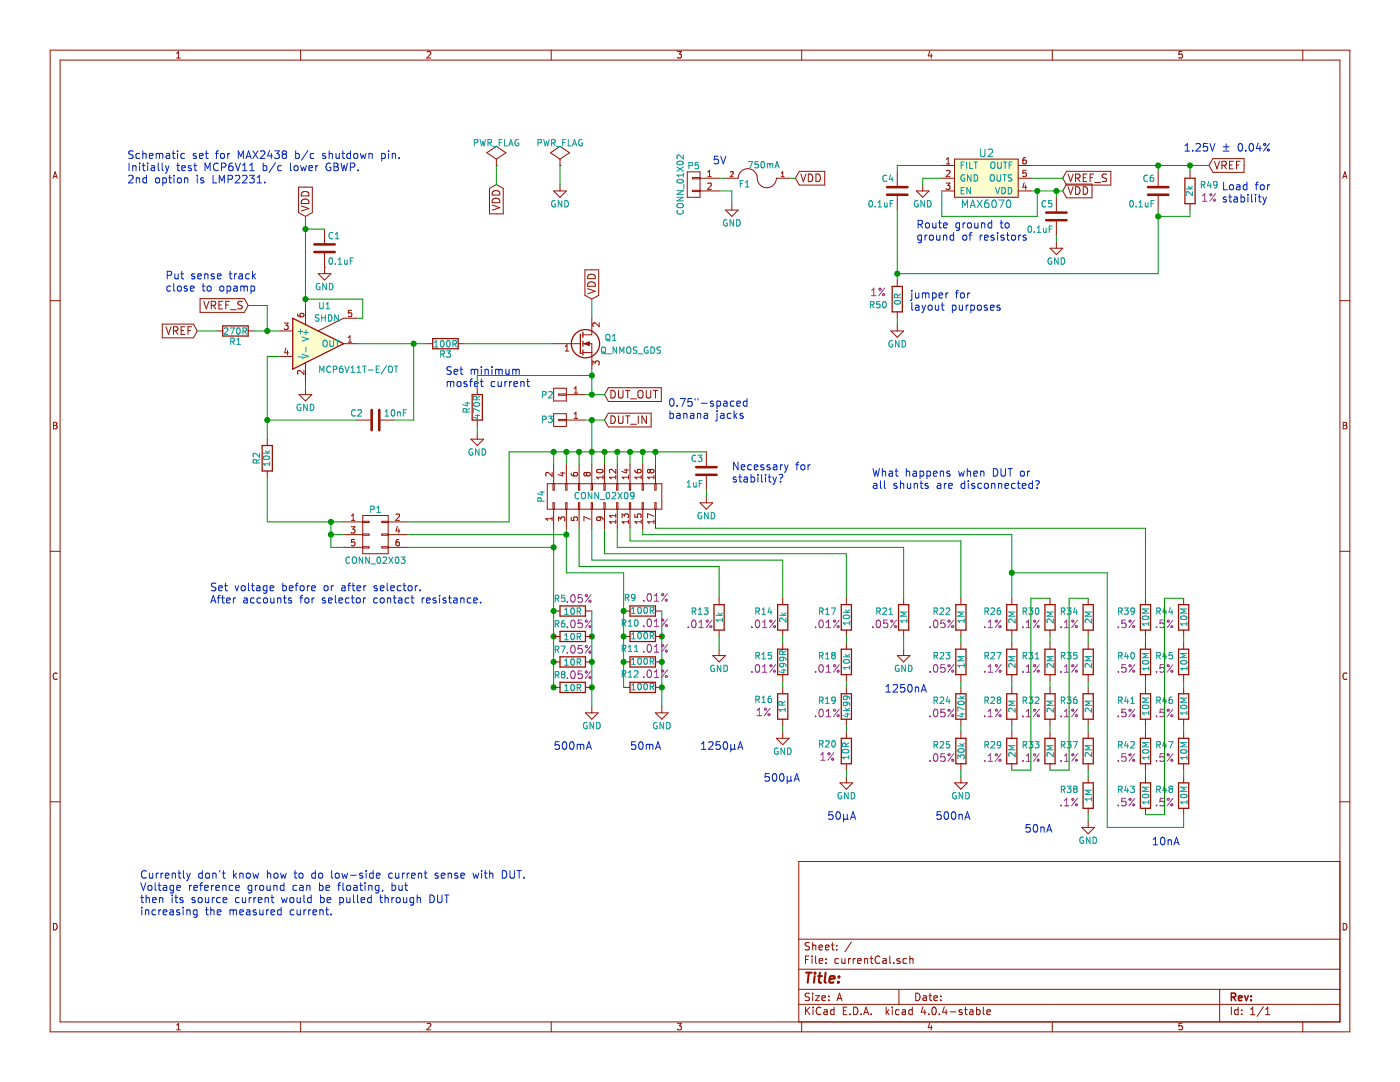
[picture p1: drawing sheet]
EESchema Schematic File Version 2
LIBS:power
LIBS:device
LIBS:transistors
LIBS:conn
LIBS:linear
LIBS:regul
LIBS:74xx
LIBS:cmos4000
LIBS:adc-dac
LIBS:memory
LIBS:xilinx
LIBS:microcontrollers
LIBS:dsp
LIBS:microchip
LIBS:analog_switches
LIBS:motorola
LIBS:texas
LIBS:intel
LIBS:audio
LIBS:interface
LIBS:digital-audio
LIBS:philips
LIBS:display
LIBS:cypress
LIBS:siliconi
LIBS:opto
LIBS:atmel
LIBS:contrib
LIBS:valves
LIBS:MKB
LIBS:currentCal-cache
EELAYER 25 0
EELAYER END
$Descr A 11000 8500
encoding utf-8
Sheet 1 1
Title ""
Date ""
Rev ""
Comp ""
Comment1 ""
Comment2 ""
Comment3 ""
Comment4 ""
$EndDescr
$Comp
L CONN_01X02 P5
U 1 1
P 5450 1450
F 0 "P5" H 5450 1600 50  0000 C CNN
F 1 "CONN_01X02" V 5550 1450 50  0000 C CNN
F 2 "MKB:TerminalBlock_Pheonix_MKDS1.5-2pol_1985849" H 5450 1450 50  0001 C CNN
F 3 "" H 5450 1450 50  0000 C CNN
	1    5450 1450
	-1   0    0    -1  
$EndComp
$Comp
L GND #PWR01
U 1 1
P 5750 1600
F 0 "#PWR01" H 5750 1350 50  0001 C CNN
F 1 "GND" H 5750 1450 50  0000 C CNN
F 2 "" H 5750 1600 50  0000 C CNN
F 3 "" H 5750 1600 50  0000 C CNN
	1    5750 1600
	1    0    0    -1  
$EndComp
$Comp
L PWR_FLAG #FLG02
U 1 1
P 3900 1300
F 0 "#FLG02" H 3900 1395 50  0001 C CNN
F 1 "PWR_FLAG" H 3900 1480 50  0000 C CNN
F 2 "" H 3900 1300 50  0000 C CNN
F 3 "" H 3900 1300 50  0000 C CNN
	1    3900 1300
	1    0    0    -1  
$EndComp
$Comp
L PWR_FLAG #FLG03
U 1 1
P 4400 1300
F 0 "#FLG03" H 4400 1395 50  0001 C CNN
F 1 "PWR_FLAG" H 4400 1480 50  0000 C CNN
F 2 "" H 4400 1300 50  0000 C CNN
F 3 "" H 4400 1300 50  0000 C CNN
	1    4400 1300
	1    0    0    -1  
$EndComp
$Comp
L GND #PWR04
U 1 1
P 4400 1450
F 0 "#PWR04" H 4400 1200 50  0001 C CNN
F 1 "GND" H 4400 1300 50  0000 C CNN
F 2 "" H 4400 1450 50  0000 C CNN
F 3 "" H 4400 1450 50  0000 C CNN
	1    4400 1450
	1    0    0    -1  
$EndComp
$Comp
L R R5
U 1 1
P 4500 4800
F 0 "R5" V 4400 4900 50  0000 C CNN
F 1 "10R" V 4500 4800 50  0000 C CNN
F 2 "MKB:R_1206" H 4350 4750 50  0001 C CNN
F 3 "" H 4500 4800 50  0000 C CNN
F 4 "RNCF1206AKT10R0" H 4500 4800 60  0001 C CNN "Product ID"
F 5 "Stackpole Electronics" H 4500 4800 60  0001 C CNN "Manufacturer"
F 6 ".05%" V 4400 4750 60  0000 C CNN "Tolerance"
	1    4500 4800
	0    -1   1    0   
$EndComp
Text GLabel 3900 1450 3    60   Input ~ 0
VDD
Text GLabel 6250 1400 2    60   Input ~ 0
VDD
Text GLabel 2400 1700 1    60   Input ~ 0
VDD
$Comp
L R R3
U 1 1
P 3500 2700
F 0 "R3" V 3580 2700 50  0000 C CNN
F 1 "100R" V 3500 2700 50  0000 C CNN
F 2 "MKB:R_0603" V 3430 2700 50  0001 C CNN
F 3 "" H 3500 2700 50  0000 C CNN
F 4 "RC0603FR-07100RL" H 3500 2700 60  0001 C CNN "Product ID"
F 5 "Yageo" H 3500 2700 60  0001 C CNN "Manufacturer"
F 6 " " H 3500 2700 60  0000 C CNN "Tolerance"
	1    3500 2700
	0    1    1    0   
$EndComp
Text GLabel 1550 2600 0    60   Input ~ 0
VREF
$Comp
L R R1
U 1 1
P 1850 2600
F 0 "R1" V 1930 2600 50  0000 C CNN
F 1 "270R" V 1850 2600 50  0000 C CNN
F 2 "MKB:R_0603" V 1780 2600 50  0001 C CNN
F 3 "" H 1850 2600 50  0000 C CNN
F 4 "RC0603FR-07270RL" H 1850 2600 60  0001 C CNN "Product ID"
F 5 "Yageo" H 1850 2600 60  0001 C CNN "Manufacturer"
F 6 " " H 1850 2600 60  0000 C CNN "Tolerance"
	1    1850 2600
	0    1    1    0   
$EndComp
$Comp
L R R2
U 1 1
P 2100 3600
F 0 "R2" V 2180 3600 50  0000 C CNN
F 1 "10k" V 2100 3600 50  0000 C CNN
F 2 "MKB:R_0603" V 2030 3600 50  0001 C CNN
F 3 "" H 2100 3600 50  0000 C CNN
F 4 "RC0603FR-0710KL" H 2100 3600 60  0001 C CNN "Product ID"
F 5 "Yageo" H 2100 3600 60  0001 C CNN "Manufacturer"
F 6 " " H 2100 3600 60  0000 C CNN "Tolerance"
	1    2100 3600
	-1   0    0    1   
$EndComp
$Comp
L C C2
U 1 1
P 2950 3300
F 0 "C2" V 3000 3400 50  0000 L CNN
F 1 "10nF" V 3000 3050 50  0000 L CNN
F 2 "MKB:C_0603" H 2988 3150 50  0001 C CNN
F 3 "" H 2950 3300 50  0000 C CNN
F 4 "GRM188R71H103JA01D" H 2950 3300 60  0001 C CNN "Product ID"
F 5 "Murata" H 2950 3300 60  0001 C CNN "Manufacturer"
F 6 " " H 2950 3300 60  0000 C CNN "Tolerance"
	1    2950 3300
	0    -1   -1   0   
$EndComp
$Comp
L GND #PWR05
U 1 1
P 2400 3050
F 0 "#PWR05" H 2400 2800 50  0001 C CNN
F 1 "GND" H 2400 2900 50  0000 C CNN
F 2 "" H 2400 3050 50  0000 C CNN
F 3 "" H 2400 3050 50  0000 C CNN
	1    2400 3050
	1    0    0    -1  
$EndComp
Text GLabel 4750 3100 2    60   Input ~ 0
DUT_OUT
Text GLabel 4750 3300 2    60   Input ~ 0
DUT_IN
Text Notes 1100 7200 0    60   ~ 0
Currently don't know how to do low-side current sense with DUT.\nVoltage reference ground can be floating, but\nthen its source current would be pulled through DUT\nincreasing the measured current.
$Comp
L C C1
U 1 1
P 2550 1950
F 0 "C1" H 2575 2050 50  0000 L CNN
F 1 "0.1uF" H 2575 1850 50  0000 L CNN
F 2 "MKB:C_0603" H 2588 1800 50  0001 C CNN
F 3 "" H 2550 1950 50  0000 C CNN
F 4 "GCM188R71H104KA57D" H 2550 1950 60  0001 C CNN "Product ID"
F 5 "Murata" H 2550 1950 60  0001 C CNN "Manufacturer"
F 6 " " H 2550 1950 60  0000 C CNN "Tolerance"
	1    2550 1950
	1    0    0    -1  
$EndComp
$Comp
L GND #PWR06
U 1 1
P 2550 2100
F 0 "#PWR06" H 2550 1850 50  0001 C CNN
F 1 "GND" H 2550 1950 50  0000 C CNN
F 2 "" H 2550 2100 50  0000 C CNN
F 3 "" H 2550 2100 50  0000 C CNN
	1    2550 2100
	1    0    0    -1  
$EndComp
Text Notes 1650 4750 0    60   ~ 0
Set voltage before or after selector.\nAfter accounts for selector contact resistance.
Text GLabel 8350 1500 2    60   Input ~ 0
VDD
$Comp
L C C5
U 1 1
P 8300 1700
F 0 "C5" H 8325 1800 50  0000 L CNN
F 1 "0.1uF" H 8325 1600 50  0000 L CNN
F 2 "MKB:C_0603" H 8338 1550 50  0001 C CNN
F 3 "" H 8300 1700 50  0000 C CNN
F 4 "GCM188R71H104KA57D" H 8300 1700 60  0001 C CNN "Product ID"
F 5 "Murata" H 8300 1700 60  0001 C CNN "Manufacturer"
F 6 " " H 8300 1700 60  0000 C CNN "Tolerance"
	1    8300 1700
	-1   0    0    -1  
$EndComp
$Comp
L GND #PWR07
U 1 1
P 8300 1900
F 0 "#PWR07" H 8300 1650 50  0001 C CNN
F 1 "GND" H 8300 1750 50  0000 C CNN
F 2 "" H 8300 1900 50  0000 C CNN
F 3 "" H 8300 1900 50  0000 C CNN
	1    8300 1900
	1    0    0    -1  
$EndComp
$Comp
L C C6
U 1 1
P 9100 1500
F 0 "C6" H 9125 1600 50  0000 L CNN
F 1 "0.1uF" H 9125 1400 50  0000 L CNN
F 2 "MKB:C_0603" H 9138 1350 50  0001 C CNN
F 3 "" H 9100 1500 50  0000 C CNN
F 4 "GCM188R71H104KA57D" H 9100 1500 60  0001 C CNN "Product ID"
F 5 "Murata" H 9100 1500 60  0001 C CNN "Manufacturer"
F 6 " " H 9100 1500 60  0000 C CNN "Tolerance"
	1    9100 1500
	-1   0    0    -1  
$EndComp
Text GLabel 8350 1400 2    60   Input ~ 0
VREF_S
Text GLabel 1950 2400 0    60   Input ~ 0
VREF_S
Text Notes 1300 2300 0    60   ~ 0
Put sense track\nclose to opamp
$Comp
L R R49
U 1 1
P 9350 1500
F 0 "R49" H 9200 1550 50  0000 C CNN
F 1 "2k" V 9350 1500 50  0000 C CNN
F 2 "MKB:R_0603" H 9200 1450 50  0001 C CNN
F 3 "" H 9350 1500 50  0000 C CNN
F 4 "RC0603FR-072KL" H 9350 1500 60  0001 C CNN "Product ID"
F 5 "Yageo" H 9350 1500 60  0001 C CNN "Manufacturer"
F 6 "1%" H 9200 1450 60  0000 C CNN "Tolerance"
	1    9350 1500
	-1   0    0    -1  
$EndComp
Text GLabel 9500 1300 2    60   Input ~ 0
VREF
$Comp
L GND #PWR08
U 1 1
P 7050 2550
F 0 "#PWR08" H 7050 2300 50  0001 C CNN
F 1 "GND" H 7050 2400 50  0000 C CNN
F 2 "" H 7050 2550 50  0000 C CNN
F 3 "" H 7050 2550 50  0000 C CNN
	1    7050 2550
	1    0    0    -1  
$EndComp
Text Notes 9600 1600 0    60   ~ 0
Load for\nstability
Text Notes 9300 1200 0    60   ~ 0
1.25V ± 0.04%
Text Notes 7200 1900 0    60   ~ 0
Route ground to\nground of resistors
Text GLabel 4650 2350 1    60   Input ~ 0
VDD
Text Notes 5250 3300 0    60   ~ 0
0.75"-spaced\nbanana jacks
$Comp
L R R9
U 1 1
P 5050 4800
F 0 "R9" V 5150 4900 50  0000 C CNN
F 1 "100R" V 5050 4800 50  0000 C CNN
F 2 "MKB:R_0603" V 4980 4800 50  0001 C CNN
F 3 "" H 5050 4800 50  0000 C CNN
F 4 "APC0603T100RZ" H 5050 4800 60  0001 C CNN "Product ID"
F 5 "Ohmite" H 5050 4800 60  0001 C CNN "Manufacturer"
F 6 ".01%" V 5150 4700 60  0000 C CNN "Tolerance"
	1    5050 4800
	0    -1   -1   0   
$EndComp
$Comp
L R R13
U 1 1
P 5650 4850
F 0 "R13" H 5500 4900 50  0000 C CNN
F 1 "1k" V 5650 4850 50  0000 C CNN
F 2 "MKB:R_0805" H 5500 4800 50  0001 C CNN
F 3 "" H 5650 4850 50  0000 C CNN
F 4 "APC0805T1K00Z" H 5650 4850 60  0001 C CNN "Product ID"
F 5 "Ohmite" H 5650 4850 60  0001 C CNN "Manufacturer"
F 6 ".01%" H 5500 4800 60  0000 C CNN "Tolerance"
	1    5650 4850
	1    0    0    -1  
$EndComp
$Comp
L R R21
U 1 1
P 7100 4850
F 0 "R21" H 6950 4900 50  0000 C CNN
F 1 "1M" V 7100 4850 50  0000 C CNN
F 2 "MKB:R_1206" H 6950 4800 50  0001 C CNN
F 3 "" H 7100 4850 50  0000 C CNN
F 4 "RG3216N-1004-W-T1" H 7100 4850 60  0001 C CNN "Product ID"
F 5 "Susumu" H 7100 4850 60  0001 C CNN "Manufacturer"
F 6 ".05%" H 6950 4800 60  0000 C CNN "Tolerance"
	1    7100 4850
	1    0    0    -1  
$EndComp
Text Notes 6850 3850 0    60   ~ 0
What happens when DUT or \nall shunts are disconnected?
$Comp
L R R39
U 1 1
P 9000 4850
F 0 "R39" H 8850 4900 50  0000 C CNN
F 1 "10M" V 9000 4850 50  0000 C CNN
F 2 "MKB:R_0603" H 8850 4800 50  0001 C CNN
F 3 "" H 9000 4850 50  0000 C CNN
F 4 "CRCW060310M0DHEAP" H 9000 4850 60  0001 C CNN "Product ID"
F 5 "Vishay Dale" H 9000 4850 60  0001 C CNN "Manufacturer"
F 6 ".5%" H 8850 4800 60  0000 C CNN "Tolerance"
	1    9000 4850
	1    0    0    -1  
$EndComp
$Comp
L GND #PWR09
U 1 1
P 7250 1450
F 0 "#PWR09" H 7250 1200 50  0001 C CNN
F 1 "GND" H 7250 1300 50  0000 C CNN
F 2 "" H 7250 1450 50  0000 C CNN
F 3 "" H 7250 1450 50  0000 C CNN
	1    7250 1450
	1    0    0    -1  
$EndComp
$Comp
L C C4
U 1 1
P 7050 1500
F 0 "C4" H 7075 1600 50  0000 L CNN
F 1 "0.1uF" H 7075 1400 50  0000 L CNN
F 2 "MKB:C_0603" H 7088 1350 50  0001 C CNN
F 3 "" H 7050 1500 50  0000 C CNN
F 4 "GCM188R71H104KA57D" H 7050 1500 60  0001 C CNN "Product ID"
F 5 "Murata" H 7050 1500 60  0001 C CNN "Manufacturer"
F 6 " " H 7050 1500 60  0000 C CNN "Tolerance"
	1    7050 1500
	-1   0    0    -1  
$EndComp
$Comp
L MAX6070 U2
U 1 1
P 7750 1400
F 0 "U2" H 7750 1600 60  0000 C CNN
F 1 "MAX6070" H 7750 1200 60  0000 C CNN
F 2 "MKB:SOT-23-6" H 7750 1400 60  0001 C CNN
F 3 "" H 7750 1400 60  0001 C CNN
F 4 "MAX6070AAUT12+T" H 7750 1400 60  0001 C CNN "Product ID"
F 5 "Maxim Integrated" H 7750 1400 60  0001 C CNN "Manufacturer"
F 6 " " H 7750 1400 60  0000 C CNN "Tolerance"
	1    7750 1400
	1    0    0    -1  
$EndComp
$Comp
L CONN_01X01 P2
U 1 1
P 4400 3100
F 0 "P2" H 4500 3100 50  0000 C CNN
F 1 "CONN_01X01" H 4700 3100 50  0001 C CNN
F 2 "MKB:Binding_post_4mm" H 4400 3100 50  0001 C CNN
F 3 "" H 4400 3100 50  0000 C CNN
F 4 "_" H 4400 3100 60  0001 C CNN "Product ID"
F 5 "_" H 4400 3100 60  0001 C CNN "Manufacturer"
F 6 " " H 4400 3100 60  0000 C CNN "Tolerance"
	1    4400 3100
	-1   0    0    -1  
$EndComp
$Comp
L CONN_01X01 P3
U 1 1
P 4400 3300
F 0 "P3" H 4500 3300 50  0000 C CNN
F 1 "CONN_01X01" H 4700 3300 50  0001 C CNN
F 2 "MKB:Binding_post_4mm" H 4400 3300 50  0001 C CNN
F 3 "" H 4400 3300 50  0000 C CNN
F 4 "_" H 4400 3300 60  0001 C CNN "Product ID"
F 5 "_" H 4400 3300 60  0001 C CNN "Manufacturer"
F 6 " " H 4400 3300 60  0000 C CNN "Tolerance"
	1    4400 3300
	-1   0    0    1   
$EndComp
Wire Wire Line
	5650 1500 5750 1500
Wire Wire Line
	5750 1500 5750 1600
Wire Wire Line
	3900 1300 3900 1450
Wire Wire Line
	4400 1300 4400 1450
Wire Wire Line
	2400 3000 2400 3050
Wire Wire Line
	2400 1700 2400 2400
Wire Wire Line
	2400 2350 2850 2350
Wire Wire Line
	2850 2350 2850 2500
Wire Wire Line
	2850 2500 2800 2500
Connection ~ 2400 2350
Wire Wire Line
	1550 2600 1700 2600
Wire Wire Line
	2000 2600 2200 2600
Wire Wire Line
	2800 2700 3350 2700
Wire Wire Line
	2100 2800 2200 2800
Wire Wire Line
	2800 3300 2100 3300
Wire Wire Line
	3100 3300 3250 3300
Wire Wire Line
	3250 3300 3250 2700
Connection ~ 3250 2700
Wire Wire Line
	4600 3100 4750 3100
Wire Wire Line
	4600 3300 4750 3300
Wire Wire Line
	4650 2350 4650 2500
Wire Wire Line
	2100 2800 2100 3450
Connection ~ 2100 3300
Wire Wire Line
	2550 1800 2400 1800
Connection ~ 2400 1800
Wire Wire Line
	2550 2100 2550 2100
Wire Wire Line
	2100 3750 2100 4100
Wire Wire Line
	7400 1300 7050 1300
Wire Wire Line
	7050 1300 7050 1350
Wire Wire Line
	8100 1500 8350 1500
Wire Wire Line
	7400 1500 7400 1700
Wire Wire Line
	7400 1700 8150 1700
Wire Wire Line
	8150 1700 8150 1500
Connection ~ 8150 1500
Wire Wire Line
	8300 1500 8300 1550
Connection ~ 8300 1500
Wire Wire Line
	8300 1850 8300 1900
Wire Wire Line
	8350 1400 8100 1400
Wire Wire Line
	1950 2400 2100 2400
Wire Wire Line
	2100 2400 2100 2600
Connection ~ 2100 2600
Wire Wire Line
	8100 1300 9500 1300
Wire Wire Line
	9100 1300 9100 1350
Wire Wire Line
	9350 1300 9350 1350
Connection ~ 9100 1300
Connection ~ 9350 1300
Wire Wire Line
	9100 1650 9100 2150
Wire Wire Line
	9350 1650 9350 1700
Wire Wire Line
	9350 1700 9100 1700
Connection ~ 9100 1700
Connection ~ 4650 5400
Connection ~ 4650 5000
Connection ~ 4650 5200
Connection ~ 4350 5400
Connection ~ 4350 5000
Connection ~ 4350 5200
Wire Wire Line
	5200 4800 5200 5550
Connection ~ 4350 4800
Connection ~ 4900 4800
Connection ~ 5200 5000
Wire Wire Line
	5150 4150 9000 4150
Wire Wire Line
	9000 4150 9000 4700
Wire Wire Line
	5050 4200 7950 4200
Wire Wire Line
	5050 4200 5050 4150
Wire Wire Line
	4950 4150 4950 4250
Wire Wire Line
	4950 4250 7550 4250
Wire Wire Line
	4850 4150 4850 4300
Wire Wire Line
	4850 4300 7100 4300
Wire Wire Line
	7100 4300 7100 4700
Wire Wire Line
	4750 4350 6650 4350
Wire Wire Line
	4750 4350 4750 4150
Wire Wire Line
	4650 4150 4650 4400
Wire Wire Line
	6150 4400 6150 4700
Wire Wire Line
	4550 4150 4550 4450
Wire Wire Line
	5650 4450 5650 4700
Wire Wire Line
	4900 4500 4900 5400
Wire Wire Line
	4450 4150 4450 4500
$Comp
L GND #PWR010
U 1 1
P 4650 5550
F 0 "#PWR010" H 4650 5300 50  0001 C CNN
F 1 "GND" H 4650 5400 50  0000 C CNN
F 2 "" H 4650 5550 50  0000 C CNN
F 3 "" H 4650 5550 50  0000 C CNN
	1    4650 5550
	1    0    0    -1  
$EndComp
$Comp
L GND #PWR011
U 1 1
P 5200 5550
F 0 "#PWR011" H 5200 5300 50  0001 C CNN
F 1 "GND" H 5200 5400 50  0000 C CNN
F 2 "" H 5200 5550 50  0000 C CNN
F 3 "" H 5200 5550 50  0000 C CNN
	1    5200 5550
	1    0    0    -1  
$EndComp
$Comp
L GND #PWR012
U 1 1
P 5650 5100
F 0 "#PWR012" H 5650 4850 50  0001 C CNN
F 1 "GND" H 5650 4950 50  0000 C CNN
F 2 "" H 5650 5100 50  0000 C CNN
F 3 "" H 5650 5100 50  0000 C CNN
	1    5650 5100
	1    0    0    -1  
$EndComp
$Comp
L GND #PWR013
U 1 1
P 6150 5750
F 0 "#PWR013" H 6150 5500 50  0001 C CNN
F 1 "GND" H 6150 5600 50  0000 C CNN
F 2 "" H 6150 5750 50  0000 C CNN
F 3 "" H 6150 5750 50  0000 C CNN
	1    6150 5750
	1    0    0    -1  
$EndComp
$Comp
L GND #PWR014
U 1 1
P 7100 5100
F 0 "#PWR014" H 7100 4850 50  0001 C CNN
F 1 "GND" H 7100 4950 50  0000 C CNN
F 2 "" H 7100 5100 50  0000 C CNN
F 3 "" H 7100 5100 50  0000 C CNN
	1    7100 5100
	1    0    0    -1  
$EndComp
$Comp
L GND #PWR015
U 1 1
P 8550 6450
F 0 "#PWR015" H 8550 6200 50  0001 C CNN
F 1 "GND" H 8550 6300 50  0000 C CNN
F 2 "" H 8550 6450 50  0000 C CNN
F 3 "" H 8550 6450 50  0000 C CNN
	1    8550 6450
	1    0    0    -1  
$EndComp
Wire Wire Line
	7100 5000 7100 5100
Wire Wire Line
	5650 5000 5650 5100
Wire Wire Line
	4650 3300 4650 3650
Wire Wire Line
	4000 3550 5550 3550
Connection ~ 4650 3550
Wire Wire Line
	4750 3650 4750 3550
Connection ~ 4750 3550
Wire Wire Line
	4850 3650 4850 3550
Connection ~ 4850 3550
Wire Wire Line
	4950 3650 4950 3550
Connection ~ 4950 3550
Wire Wire Line
	5050 3650 5050 3550
Connection ~ 5050 3550
Wire Wire Line
	4550 3650 4550 3550
Connection ~ 4550 3550
Wire Wire Line
	4450 3650 4450 3550
Connection ~ 4450 3550
Wire Wire Line
	4350 3650 4350 3550
Connection ~ 4350 3550
Connection ~ 4650 3300
Wire Wire Line
	4650 2900 4650 3100
Connection ~ 4650 3100
Wire Wire Line
	3650 2700 4350 2700
$Comp
L R R4
U 1 1
P 3750 3200
F 0 "R4" V 3830 3200 50  0000 C CNN
F 1 "470R" V 3750 3200 50  0000 C CNN
F 2 "MKB:R_0805" V 3680 3200 50  0001 C CNN
F 3 "" H 3750 3200 50  0000 C CNN
F 4 "RC0805FR-07470RL" H 3750 3200 60  0001 C CNN "Product ID"
F 5 "Yageo" H 3750 3200 60  0001 C CNN "Manufacturer"
F 6 " " H 3750 3200 60  0000 C CNN "Tolerance"
	1    3750 3200
	-1   0    0    1   
$EndComp
Wire Wire Line
	3750 2950 4650 2950
Connection ~ 4650 2950
$Comp
L GND #PWR016
U 1 1
P 3750 3400
F 0 "#PWR016" H 3750 3150 50  0001 C CNN
F 1 "GND" H 3750 3250 50  0000 C CNN
F 2 "" H 3750 3400 50  0000 C CNN
F 3 "" H 3750 3400 50  0000 C CNN
	1    3750 3400
	1    0    0    -1  
$EndComp
Wire Wire Line
	3750 3350 3750 3400
Text Notes 3500 3050 0    60   ~ 0
Set minimum\nmosfet current
Wire Wire Line
	3750 2950 3750 3050
Text Notes 5600 1300 0    60   ~ 0
5V
Wire Wire Line
	4000 3550 4000 4100
Wire Wire Line
	2100 4100 2700 4100
Wire Wire Line
	2600 4200 2700 4200
Connection ~ 2600 4100
Wire Wire Line
	2600 4300 2700 4300
Connection ~ 2600 4200
$Comp
L MAX4239AUT U1
U 1 1
P 2500 2700
F 0 "U1" H 2500 3000 50  0000 L CNN
F 1 "MCP6V11T-E/OT" H 2500 2500 50  0000 L CNN
F 2 "MKB:SOT-23-6" H 2500 2700 50  0001 C CNN
F 3 "" H 2500 2700 50  0000 C CNN
F 4 "MCP6V11T-E/OT" H 2500 2700 60  0001 C CNN "Product ID"
F 5 "Microchip" H 2500 2700 60  0001 C CNN "Manufacturer"
F 6 " " H 2500 2700 60  0000 C CNN "Tolerance"
	1    2500 2700
	1    0    0    -1  
$EndComp
Text Notes 1000 1450 0    60   ~ 0
Schematic set for MAX2438 b/c shutdown pin.\nInitially test MCP6V11 b/c lower GBWP.\n2nd option is LMP2231.
$Comp
L Q_NMOS_GDS Q1
U 1 1
P 4550 2700
F 0 "Q1" H 4850 2750 50  0000 R CNN
F 1 "Q_NMOS_GDS" H 5200 2650 50  0000 R CNN
F 2 "MKB:TO-252_wHeatsink" H 4750 2800 50  0001 C CNN
F 3 "" H 4550 2700 50  0000 C CNN
F 4 "BUK92150-55A_118" H 4550 2700 60  0001 C CNN "Product ID"
F 5 "Nexperia" H 4550 2700 60  0001 C CNN "Manufacturer"
F 6 " " H 4550 2700 60  0000 C CNN "Tolerance"
	1    4550 2700
	1    0    0    -1  
$EndComp
$Comp
L FUSE F1
U 1 1
P 5950 1400
F 0 "F1" H 6050 1450 50  0000 C CNN
F 1 "750mA" H 5900 1300 50  0000 C CNN
F 2 "MKB:FUSE_0603" H 5950 1400 50  0001 C CNN
F 3 "" H 5950 1400 50  0000 C CNN
F 4 "C2Q 750" H 5950 1400 60  0001 C CNN "Product ID"
F 5 "Bel Fuse" H 5950 1400 60  0001 C CNN "Manufacturer"
F 6 " " H 5950 1400 60  0000 C CNN "Tolerance"
	1    5950 1400
	-1   0    0    1   
$EndComp
Wire Wire Line
	2600 4100 2600 4300
Wire Wire Line
	4000 4100 3200 4100
Wire Wire Line
	3200 4200 4450 4200
Connection ~ 4450 4200
Wire Wire Line
	3200 4300 4350 4300
Connection ~ 4350 4300
Wire Wire Line
	5650 1400 5700 1400
Wire Wire Line
	6200 1400 6250 1400
Wire Wire Line
	4350 4150 4350 5400
Wire Wire Line
	4650 4800 4650 5550
$Comp
L GND #PWR017
U 1 1
P 5550 3900
F 0 "#PWR017" H 5550 3650 50  0001 C CNN
F 1 "GND" H 5550 3750 50  0000 C CNN
F 2 "" H 5550 3900 50  0000 C CNN
F 3 "" H 5550 3900 50  0000 C CNN
	1    5550 3900
	1    0    0    -1  
$EndComp
Wire Wire Line
	5550 3850 5550 3900
Text Notes 5750 3800 0    60   ~ 0
Necessary for\nstability?
$Comp
L CONN_02X09 P4
U 1 1
P 4750 3900
F 0 "P4" H 4750 4400 50  0000 C CNN
F 1 "CONN_02X09" V 4750 3900 50  0000 C CNN
F 2 "Pin_Headers:Pin_Header_Straight_2x09" H 4750 2700 50  0001 C CNN
F 3 "" H 4750 2700 50  0000 C CNN
	1    4750 3900
	0    -1   -1   0   
$EndComp
Connection ~ 5150 3550
Wire Wire Line
	5150 3550 5150 3650
Wire Wire Line
	4450 4500 4900 4500
$Comp
L R R6
U 1 1
P 4500 5000
F 0 "R6" V 4400 5100 50  0000 C CNN
F 1 "10R" V 4500 5000 50  0000 C CNN
F 2 "MKB:R_1206" H 4350 4950 50  0001 C CNN
F 3 "" H 4500 5000 50  0000 C CNN
F 4 "RNCF1206AKT10R0" H 4500 5000 60  0001 C CNN "Product ID"
F 5 "Stackpole Electronics" H 4500 5000 60  0001 C CNN "Manufacturer"
F 6 ".05%" V 4400 4950 60  0000 C CNN "Tolerance"
	1    4500 5000
	0    -1   1    0   
$EndComp
$Comp
L R R7
U 1 1
P 4500 5200
F 0 "R7" V 4400 5300 50  0000 C CNN
F 1 "10R" V 4500 5200 50  0000 C CNN
F 2 "MKB:R_1206" H 4350 5150 50  0001 C CNN
F 3 "" H 4500 5200 50  0000 C CNN
F 4 "RNCF1206AKT10R0" H 4500 5200 60  0001 C CNN "Product ID"
F 5 "Stackpole Electronics" H 4500 5200 60  0001 C CNN "Manufacturer"
F 6 ".05%" V 4400 5150 60  0000 C CNN "Tolerance"
	1    4500 5200
	0    -1   1    0   
$EndComp
$Comp
L R R8
U 1 1
P 4500 5400
F 0 "R8" V 4400 5500 50  0000 C CNN
F 1 "10R" V 4500 5400 50  0000 C CNN
F 2 "MKB:R_1206" H 4350 5350 50  0001 C CNN
F 3 "" H 4500 5400 50  0000 C CNN
F 4 "RNCF1206AKT10R0" H 4500 5400 60  0001 C CNN "Product ID"
F 5 "Stackpole Electronics" H 4500 5400 60  0001 C CNN "Manufacturer"
F 6 ".05%" V 4400 5350 60  0000 C CNN "Tolerance"
	1    4500 5400
	0    -1   1    0   
$EndComp
$Comp
L R R10
U 1 1
P 5050 5000
F 0 "R10" V 5150 5100 50  0000 C CNN
F 1 "100R" V 5050 5000 50  0000 C CNN
F 2 "MKB:R_0603" V 4980 5000 50  0001 C CNN
F 3 "" H 5050 5000 50  0000 C CNN
F 4 "APC0603T100RZ" H 5050 5000 60  0001 C CNN "Product ID"
F 5 "Ohmite" H 5050 5000 60  0001 C CNN "Manufacturer"
F 6 ".01%" V 5150 4900 60  0000 C CNN "Tolerance"
	1    5050 5000
	0    -1   -1   0   
$EndComp
$Comp
L R R11
U 1 1
P 5050 5200
F 0 "R11" V 5150 5300 50  0000 C CNN
F 1 "100R" V 5050 5200 50  0000 C CNN
F 2 "MKB:R_0603" V 4980 5200 50  0001 C CNN
F 3 "" H 5050 5200 50  0000 C CNN
F 4 "APC0603T100RZ" H 5050 5200 60  0001 C CNN "Product ID"
F 5 "Ohmite" H 5050 5200 60  0001 C CNN "Manufacturer"
F 6 ".01%" V 5150 5100 60  0000 C CNN "Tolerance"
	1    5050 5200
	0    -1   -1   0   
$EndComp
$Comp
L R R12
U 1 1
P 5050 5400
F 0 "R12" V 5150 5500 50  0000 C CNN
F 1 "100R" V 5050 5400 50  0000 C CNN
F 2 "MKB:R_0603" V 4980 5400 50  0001 C CNN
F 3 "" H 5050 5400 50  0000 C CNN
F 4 "APC0603T100RZ" H 5050 5400 60  0001 C CNN "Product ID"
F 5 "Ohmite" H 5050 5400 60  0001 C CNN "Manufacturer"
F 6 ".01%" V 5150 5300 60  0000 C CNN "Tolerance"
	1    5050 5400
	0    -1   -1   0   
$EndComp
Connection ~ 4900 5000
Connection ~ 4900 5200
Connection ~ 5200 5400
Connection ~ 5200 5200
Wire Wire Line
	4550 4450 5650 4450
Wire Wire Line
	4650 4400 6150 4400
$Comp
L R R14
U 1 1
P 6150 4850
F 0 "R14" H 6000 4900 50  0000 C CNN
F 1 "2k" V 6150 4850 50  0000 C CNN
F 2 "MKB:R_1206" H 6000 4800 50  0001 C CNN
F 3 "" H 6150 4850 50  0000 C CNN
F 4 "APC1206T2K00Z" H 6150 4850 60  0001 C CNN "Product ID"
F 5 "Ohmite" H 6150 4850 60  0001 C CNN "Manufacturer"
F 6 ".01%" H 6000 4800 60  0000 C CNN "Tolerance"
	1    6150 4850
	1    0    0    -1  
$EndComp
$Comp
L R R15
U 1 1
P 6150 5200
F 0 "R15" H 6000 5250 50  0000 C CNN
F 1 "499R" V 6150 5200 50  0000 C CNN
F 2 "MKB:R_0805" H 6000 5150 50  0001 C CNN
F 3 "" H 6150 5200 50  0000 C CNN
F 4 "APC0805T499RZ" H 6150 5200 60  0001 C CNN "Product ID"
F 5 "Ohmite" H 6150 5200 60  0001 C CNN "Manufacturer"
F 6 ".01%" H 6000 5150 60  0000 C CNN "Tolerance"
	1    6150 5200
	1    0    0    -1  
$EndComp
Wire Wire Line
	6150 5050 6150 5000
$Comp
L R R16
U 1 1
P 6150 5550
F 0 "R16" H 6300 5500 50  0000 C CNN
F 1 "1R" V 6150 5550 50  0000 C CNN
F 2 "MKB:R_0603" V 6080 5550 50  0001 C CNN
F 3 "" H 6150 5550 50  0000 C CNN
F 4 "RC0603FR-071RL" H 6150 5550 60  0001 C CNN "Product ID"
F 5 "Yageo" H 6150 5550 60  0001 C CNN "Manufacturer"
F 6 "1%" H 6300 5600 60  0000 C CNN "Tolerance"
	1    6150 5550
	-1   0    0    1   
$EndComp
Wire Wire Line
	6150 5400 6150 5350
Wire Wire Line
	6150 5750 6150 5700
Wire Wire Line
	6650 4350 6650 4700
$Comp
L GND #PWR018
U 1 1
P 6650 6100
F 0 "#PWR018" H 6650 5850 50  0001 C CNN
F 1 "GND" H 6650 5950 50  0000 C CNN
F 2 "" H 6650 6100 50  0000 C CNN
F 3 "" H 6650 6100 50  0000 C CNN
	1    6650 6100
	1    0    0    -1  
$EndComp
$Comp
L R R17
U 1 1
P 6650 4850
F 0 "R17" H 6500 4900 50  0000 C CNN
F 1 "10k" V 6650 4850 50  0000 C CNN
F 2 "MKB:R_0603" H 6500 4800 50  0001 C CNN
F 3 "" H 6650 4850 50  0000 C CNN
F 4 "APC0603T10K0Z" H 6650 4850 60  0001 C CNN "Product ID"
F 5 "Ohmite" H 6650 4850 60  0001 C CNN "Manufacturer"
F 6 ".01%" H 6500 4800 60  0000 C CNN "Tolerance"
	1    6650 4850
	1    0    0    -1  
$EndComp
$Comp
L R R19
U 1 1
P 6650 5550
F 0 "R19" H 6500 5600 50  0000 C CNN
F 1 "4k99" V 6650 5550 50  0000 C CNN
F 2 "MKB:R_0603" H 6500 5500 50  0001 C CNN
F 3 "" H 6650 5550 50  0000 C CNN
F 4 "APC0603T4K99Z" H 6650 5550 60  0001 C CNN "Product ID"
F 5 "Ohmite" H 6650 5550 60  0001 C CNN "Manufacturer"
F 6 ".01%" H 6500 5500 60  0000 C CNN "Tolerance"
	1    6650 5550
	1    0    0    -1  
$EndComp
Wire Wire Line
	6650 5400 6650 5350
$Comp
L R R20
U 1 1
P 6650 5900
F 0 "R20" H 6800 5850 50  0000 C CNN
F 1 "10R" V 6650 5900 50  0000 C CNN
F 2 "MKB:R_0603" V 6580 5900 50  0001 C CNN
F 3 "" H 6650 5900 50  0000 C CNN
F 4 "RC0603FR-0710RL" H 6650 5900 60  0001 C CNN "Product ID"
F 5 "Yageo" H 6650 5900 60  0001 C CNN "Manufacturer"
F 6 "1%" H 6800 5950 60  0000 C CNN "Tolerance"
	1    6650 5900
	-1   0    0    1   
$EndComp
Wire Wire Line
	6650 5750 6650 5700
Wire Wire Line
	6650 6100 6650 6050
$Comp
L R R18
U 1 1
P 6650 5200
F 0 "R18" H 6500 5250 50  0000 C CNN
F 1 "10k" V 6650 5200 50  0000 C CNN
F 2 "MKB:R_0603" H 6500 5150 50  0001 C CNN
F 3 "" H 6650 5200 50  0000 C CNN
F 4 "APC0603T10K0Z" H 6650 5200 60  0001 C CNN "Product ID"
F 5 "Ohmite" H 6650 5200 60  0001 C CNN "Manufacturer"
F 6 ".01%" H 6500 5150 60  0000 C CNN "Tolerance"
	1    6650 5200
	1    0    0    -1  
$EndComp
$Comp
L R R22
U 1 1
P 7550 4850
F 0 "R22" H 7400 4900 50  0000 C CNN
F 1 "1M" V 7550 4850 50  0000 C CNN
F 2 "MKB:R_1206" H 7400 4800 50  0001 C CNN
F 3 "" H 7550 4850 50  0000 C CNN
F 4 "RG3216N-1004-W-T1" H 7550 4850 60  0001 C CNN "Product ID"
F 5 "Susumu" H 7550 4850 60  0001 C CNN "Manufacturer"
F 6 ".05%" H 7400 4800 60  0000 C CNN "Tolerance"
	1    7550 4850
	1    0    0    -1  
$EndComp
$Comp
L R R23
U 1 1
P 7550 5200
F 0 "R23" H 7400 5250 50  0000 C CNN
F 1 "1M" V 7550 5200 50  0000 C CNN
F 2 "MKB:R_1206" H 7400 5150 50  0001 C CNN
F 3 "" H 7550 5200 50  0000 C CNN
F 4 "RG3216N-1004-W-T1" H 7550 5200 60  0001 C CNN "Product ID"
F 5 "Susumu" H 7550 5200 60  0001 C CNN "Manufacturer"
F 6 ".05%" H 7400 5150 60  0000 C CNN "Tolerance"
	1    7550 5200
	1    0    0    -1  
$EndComp
$Comp
L R R24
U 1 1
P 7550 5550
F 0 "R24" H 7400 5600 50  0000 C CNN
F 1 "470k" V 7550 5550 50  0000 C CNN
F 2 "MKB:R_0805" H 7400 5500 50  0001 C CNN
F 3 "" H 7550 5550 50  0000 C CNN
F 4 "RG2012N-474-W-T1" H 7550 5550 60  0001 C CNN "Product ID"
F 5 "Susumu" H 7550 5550 60  0001 C CNN "Manufacturer"
F 6 ".05%" H 7400 5500 60  0000 C CNN "Tolerance"
	1    7550 5550
	1    0    0    -1  
$EndComp
$Comp
L R R25
U 1 1
P 7550 5900
F 0 "R25" H 7400 5950 50  0000 C CNN
F 1 "30k" V 7550 5900 50  0000 C CNN
F 2 "MKB:R_0603" H 7400 5850 50  0001 C CNN
F 3 "" H 7550 5900 50  0000 C CNN
F 4 "RG1608N-303-W-T1" H 7550 5900 60  0001 C CNN "Product ID"
F 5 "Susumu" H 7550 5900 60  0001 C CNN "Manufacturer"
F 6 ".05%" H 7400 5850 60  0000 C CNN "Tolerance"
	1    7550 5900
	1    0    0    -1  
$EndComp
Wire Wire Line
	7550 5000 7550 5050
Wire Wire Line
	7550 5350 7550 5400
Wire Wire Line
	7550 5700 7550 5750
$Comp
L GND #PWR019
U 1 1
P 7550 6100
F 0 "#PWR019" H 7550 5850 50  0001 C CNN
F 1 "GND" H 7550 5950 50  0000 C CNN
F 2 "" H 7550 6100 50  0000 C CNN
F 3 "" H 7550 6100 50  0000 C CNN
	1    7550 6100
	1    0    0    -1  
$EndComp
Wire Wire Line
	7550 6100 7550 6050
Wire Wire Line
	7550 4250 7550 4700
$Comp
L R R26
U 1 1
P 7950 4850
F 0 "R26" H 7800 4900 50  0000 C CNN
F 1 "2M" V 7950 4850 50  0000 C CNN
F 2 "MKB:R_0805" H 7800 4800 50  0001 C CNN
F 3 "" H 7950 4850 50  0000 C CNN
F 4 "CPF0805B2M0E1" H 7950 4850 60  0001 C CNN "Product ID"
F 5 "TE Connectivity" H 7950 4850 60  0001 C CNN "Manufacturer"
F 6 ".1%" H 7800 4800 60  0000 C CNN "Tolerance"
	1    7950 4850
	1    0    0    -1  
$EndComp
$Comp
L R R27
U 1 1
P 7950 5200
F 0 "R27" H 7800 5250 50  0000 C CNN
F 1 "2M" V 7950 5200 50  0000 C CNN
F 2 "MKB:R_0805" H 7800 5150 50  0001 C CNN
F 3 "" H 7950 5200 50  0000 C CNN
F 4 "CPF0805B2M0E1" H 7950 5200 60  0001 C CNN "Product ID"
F 5 "TE Connectivity" H 7950 5200 60  0001 C CNN "Manufacturer"
F 6 ".1%" H 7800 5150 60  0000 C CNN "Tolerance"
	1    7950 5200
	1    0    0    -1  
$EndComp
$Comp
L R R28
U 1 1
P 7950 5550
F 0 "R28" H 7800 5600 50  0000 C CNN
F 1 "2M" V 7950 5550 50  0000 C CNN
F 2 "MKB:R_0805" H 7800 5500 50  0001 C CNN
F 3 "" H 7950 5550 50  0000 C CNN
F 4 "CPF0805B2M0E1" H 7950 5550 60  0001 C CNN "Product ID"
F 5 "TE Connectivity" H 7950 5550 60  0001 C CNN "Manufacturer"
F 6 ".1%" H 7800 5500 60  0000 C CNN "Tolerance"
	1    7950 5550
	1    0    0    -1  
$EndComp
$Comp
L R R29
U 1 1
P 7950 5900
F 0 "R29" H 7800 5950 50  0000 C CNN
F 1 "2M" V 7950 5900 50  0000 C CNN
F 2 "MKB:R_0805" H 7800 5850 50  0001 C CNN
F 3 "" H 7950 5900 50  0000 C CNN
F 4 "CPF0805B2M0E1" H 7950 5900 60  0001 C CNN "Product ID"
F 5 "TE Connectivity" H 7950 5900 60  0001 C CNN "Manufacturer"
F 6 ".1%" H 7800 5850 60  0000 C CNN "Tolerance"
	1    7950 5900
	1    0    0    -1  
$EndComp
$Comp
L R R30
U 1 1
P 8250 4850
F 0 "R30" H 8100 4900 50  0000 C CNN
F 1 "2M" V 8250 4850 50  0000 C CNN
F 2 "MKB:R_0805" H 8100 4800 50  0001 C CNN
F 3 "" H 8250 4850 50  0000 C CNN
F 4 "CPF0805B2M0E1" H 8250 4850 60  0001 C CNN "Product ID"
F 5 "TE Connectivity" H 8250 4850 60  0001 C CNN "Manufacturer"
F 6 ".1%" H 8100 4800 60  0000 C CNN "Tolerance"
	1    8250 4850
	1    0    0    -1  
$EndComp
$Comp
L R R31
U 1 1
P 8250 5200
F 0 "R31" H 8100 5250 50  0000 C CNN
F 1 "2M" V 8250 5200 50  0000 C CNN
F 2 "MKB:R_0805" H 8100 5150 50  0001 C CNN
F 3 "" H 8250 5200 50  0000 C CNN
F 4 "CPF0805B2M0E1" H 8250 5200 60  0001 C CNN "Product ID"
F 5 "TE Connectivity" H 8250 5200 60  0001 C CNN "Manufacturer"
F 6 ".1%" H 8100 5150 60  0000 C CNN "Tolerance"
	1    8250 5200
	1    0    0    -1  
$EndComp
$Comp
L R R32
U 1 1
P 8250 5550
F 0 "R32" H 8100 5600 50  0000 C CNN
F 1 "2M" V 8250 5550 50  0000 C CNN
F 2 "MKB:R_0805" H 8100 5500 50  0001 C CNN
F 3 "" H 8250 5550 50  0000 C CNN
F 4 "CPF0805B2M0E1" H 8250 5550 60  0001 C CNN "Product ID"
F 5 "TE Connectivity" H 8250 5550 60  0001 C CNN "Manufacturer"
F 6 ".1%" H 8100 5500 60  0000 C CNN "Tolerance"
	1    8250 5550
	1    0    0    -1  
$EndComp
$Comp
L R R33
U 1 1
P 8250 5900
F 0 "R33" H 8100 5950 50  0000 C CNN
F 1 "2M" V 8250 5900 50  0000 C CNN
F 2 "MKB:R_0805" H 8100 5850 50  0001 C CNN
F 3 "" H 8250 5900 50  0000 C CNN
F 4 "CPF0805B2M0E1" H 8250 5900 60  0001 C CNN "Product ID"
F 5 "TE Connectivity" H 8250 5900 60  0001 C CNN "Manufacturer"
F 6 ".1%" H 8100 5850 60  0000 C CNN "Tolerance"
	1    8250 5900
	1    0    0    -1  
$EndComp
$Comp
L R R34
U 1 1
P 8550 4850
F 0 "R34" H 8400 4900 50  0000 C CNN
F 1 "2M" V 8550 4850 50  0000 C CNN
F 2 "MKB:R_0805" H 8400 4800 50  0001 C CNN
F 3 "" H 8550 4850 50  0000 C CNN
F 4 "CPF0805B2M0E1" H 8550 4850 60  0001 C CNN "Product ID"
F 5 "TE Connectivity" H 8550 4850 60  0001 C CNN "Manufacturer"
F 6 ".1%" H 8400 4800 60  0000 C CNN "Tolerance"
	1    8550 4850
	1    0    0    -1  
$EndComp
$Comp
L R R35
U 1 1
P 8550 5200
F 0 "R35" H 8400 5250 50  0000 C CNN
F 1 "2M" V 8550 5200 50  0000 C CNN
F 2 "MKB:R_0805" H 8400 5150 50  0001 C CNN
F 3 "" H 8550 5200 50  0000 C CNN
F 4 "CPF0805B2M0E1" H 8550 5200 60  0001 C CNN "Product ID"
F 5 "TE Connectivity" H 8550 5200 60  0001 C CNN "Manufacturer"
F 6 ".1%" H 8400 5150 60  0000 C CNN "Tolerance"
	1    8550 5200
	1    0    0    -1  
$EndComp
$Comp
L R R36
U 1 1
P 8550 5550
F 0 "R36" H 8400 5600 50  0000 C CNN
F 1 "2M" V 8550 5550 50  0000 C CNN
F 2 "MKB:R_0805" H 8400 5500 50  0001 C CNN
F 3 "" H 8550 5550 50  0000 C CNN
F 4 "CPF0805B2M0E1" H 8550 5550 60  0001 C CNN "Product ID"
F 5 "TE Connectivity" H 8550 5550 60  0001 C CNN "Manufacturer"
F 6 ".1%" H 8400 5500 60  0000 C CNN "Tolerance"
	1    8550 5550
	1    0    0    -1  
$EndComp
$Comp
L R R37
U 1 1
P 8550 5900
F 0 "R37" H 8400 5950 50  0000 C CNN
F 1 "2M" V 8550 5900 50  0000 C CNN
F 2 "MKB:R_0805" H 8400 5850 50  0001 C CNN
F 3 "" H 8550 5900 50  0000 C CNN
F 4 "CPF0805B2M0E1" H 8550 5900 60  0001 C CNN "Product ID"
F 5 "TE Connectivity" H 8550 5900 60  0001 C CNN "Manufacturer"
F 6 ".1%" H 8400 5850 60  0000 C CNN "Tolerance"
	1    8550 5900
	1    0    0    -1  
$EndComp
$Comp
L R R38
U 1 1
P 8550 6250
F 0 "R38" H 8400 6300 50  0000 C CNN
F 1 "1M" V 8550 6250 50  0000 C CNN
F 2 "MKB:R_0805" H 8400 6200 50  0001 C CNN
F 3 "" H 8550 6250 50  0000 C CNN
F 4 "CPF0805B1M0E1" H 8550 6250 60  0001 C CNN "Product ID"
F 5 "TE Connectivity" H 8550 6250 60  0001 C CNN "Manufacturer"
F 6 ".1%" H 8400 6200 60  0000 C CNN "Tolerance"
	1    8550 6250
	1    0    0    -1  
$EndComp
Wire Wire Line
	7950 4200 7950 4700
Wire Wire Line
	7950 5000 7950 5050
Wire Wire Line
	7950 5350 7950 5400
Wire Wire Line
	7950 5700 7950 5750
Wire Wire Line
	7950 6050 8100 6050
Wire Wire Line
	8100 6050 8100 4700
Wire Wire Line
	8100 4700 8250 4700
Wire Wire Line
	8250 5000 8250 5050
Wire Wire Line
	8250 5350 8250 5400
Wire Wire Line
	8250 5700 8250 5750
Wire Wire Line
	8250 6050 8400 6050
Wire Wire Line
	8400 6050 8400 4700
Wire Wire Line
	8400 4700 8550 4700
Wire Wire Line
	8550 5000 8550 5050
Wire Wire Line
	8550 5350 8550 5400
Wire Wire Line
	8550 5700 8550 5750
Wire Wire Line
	8550 6050 8550 6100
Wire Wire Line
	8550 6400 8550 6450
$Comp
L R R40
U 1 1
P 9000 5200
F 0 "R40" H 8850 5250 50  0000 C CNN
F 1 "10M" V 9000 5200 50  0000 C CNN
F 2 "MKB:R_0603" H 8850 5150 50  0001 C CNN
F 3 "" H 9000 5200 50  0000 C CNN
F 4 "CRCW060310M0DHEAP" H 9000 5200 60  0001 C CNN "Product ID"
F 5 "Vishay Dale" H 9000 5200 60  0001 C CNN "Manufacturer"
F 6 ".5%" H 8850 5150 60  0000 C CNN "Tolerance"
	1    9000 5200
	1    0    0    -1  
$EndComp
$Comp
L R R41
U 1 1
P 9000 5550
F 0 "R41" H 8850 5600 50  0000 C CNN
F 1 "10M" V 9000 5550 50  0000 C CNN
F 2 "MKB:R_0603" H 8850 5500 50  0001 C CNN
F 3 "" H 9000 5550 50  0000 C CNN
F 4 "CRCW060310M0DHEAP" H 9000 5550 60  0001 C CNN "Product ID"
F 5 "Vishay Dale" H 9000 5550 60  0001 C CNN "Manufacturer"
F 6 ".5%" H 8850 5500 60  0000 C CNN "Tolerance"
	1    9000 5550
	1    0    0    -1  
$EndComp
$Comp
L R R42
U 1 1
P 9000 5900
F 0 "R42" H 8850 5950 50  0000 C CNN
F 1 "10M" V 9000 5900 50  0000 C CNN
F 2 "MKB:R_0603" H 8850 5850 50  0001 C CNN
F 3 "" H 9000 5900 50  0000 C CNN
F 4 "CRCW060310M0DHEAP" H 9000 5900 60  0001 C CNN "Product ID"
F 5 "Vishay Dale" H 9000 5900 60  0001 C CNN "Manufacturer"
F 6 ".5%" H 8850 5850 60  0000 C CNN "Tolerance"
	1    9000 5900
	1    0    0    -1  
$EndComp
$Comp
L R R43
U 1 1
P 9000 6250
F 0 "R43" H 8850 6300 50  0000 C CNN
F 1 "10M" V 9000 6250 50  0000 C CNN
F 2 "MKB:R_0603" H 8850 6200 50  0001 C CNN
F 3 "" H 9000 6250 50  0000 C CNN
F 4 "CRCW060310M0DHEAP" H 9000 6250 60  0001 C CNN "Product ID"
F 5 "Vishay Dale" H 9000 6250 60  0001 C CNN "Manufacturer"
F 6 ".5%" H 8850 6200 60  0000 C CNN "Tolerance"
	1    9000 6250
	1    0    0    -1  
$EndComp
$Comp
L R R44
U 1 1
P 9300 4850
F 0 "R44" H 9150 4900 50  0000 C CNN
F 1 "10M" V 9300 4850 50  0000 C CNN
F 2 "MKB:R_0603" H 9150 4800 50  0001 C CNN
F 3 "" H 9300 4850 50  0000 C CNN
F 4 "CRCW060310M0DHEAP" H 9300 4850 60  0001 C CNN "Product ID"
F 5 "Vishay Dale" H 9300 4850 60  0001 C CNN "Manufacturer"
F 6 ".5%" H 9150 4800 60  0000 C CNN "Tolerance"
	1    9300 4850
	1    0    0    -1  
$EndComp
$Comp
L R R45
U 1 1
P 9300 5200
F 0 "R45" H 9150 5250 50  0000 C CNN
F 1 "10M" V 9300 5200 50  0000 C CNN
F 2 "MKB:R_0603" H 9150 5150 50  0001 C CNN
F 3 "" H 9300 5200 50  0000 C CNN
F 4 "CRCW060310M0DHEAP" H 9300 5200 60  0001 C CNN "Product ID"
F 5 "Vishay Dale" H 9300 5200 60  0001 C CNN "Manufacturer"
F 6 ".5%" H 9150 5150 60  0000 C CNN "Tolerance"
	1    9300 5200
	1    0    0    -1  
$EndComp
$Comp
L R R46
U 1 1
P 9300 5550
F 0 "R46" H 9150 5600 50  0000 C CNN
F 1 "10M" V 9300 5550 50  0000 C CNN
F 2 "MKB:R_0603" H 9150 5500 50  0001 C CNN
F 3 "" H 9300 5550 50  0000 C CNN
F 4 "CRCW060310M0DHEAP" H 9300 5550 60  0001 C CNN "Product ID"
F 5 "Vishay Dale" H 9300 5550 60  0001 C CNN "Manufacturer"
F 6 ".5%" H 9150 5500 60  0000 C CNN "Tolerance"
	1    9300 5550
	1    0    0    -1  
$EndComp
$Comp
L R R47
U 1 1
P 9300 5900
F 0 "R47" H 9150 5950 50  0000 C CNN
F 1 "10M" V 9300 5900 50  0000 C CNN
F 2 "MKB:R_0603" H 9150 5850 50  0001 C CNN
F 3 "" H 9300 5900 50  0000 C CNN
F 4 "CRCW060310M0DHEAP" H 9300 5900 60  0001 C CNN "Product ID"
F 5 "Vishay Dale" H 9300 5900 60  0001 C CNN "Manufacturer"
F 6 ".5%" H 9150 5850 60  0000 C CNN "Tolerance"
	1    9300 5900
	1    0    0    -1  
$EndComp
$Comp
L R R48
U 1 1
P 9300 6250
F 0 "R48" H 9150 6300 50  0000 C CNN
F 1 "10M" V 9300 6250 50  0000 C CNN
F 2 "MKB:R_0603" H 9150 6200 50  0001 C CNN
F 3 "" H 9300 6250 50  0000 C CNN
F 4 "CRCW060310M0DHEAP" H 9300 6250 60  0001 C CNN "Product ID"
F 5 "Vishay Dale" H 9300 6250 60  0001 C CNN "Manufacturer"
F 6 ".5%" H 9150 6200 60  0000 C CNN "Tolerance"
	1    9300 6250
	1    0    0    -1  
$EndComp
Wire Wire Line
	9000 5000 9000 5050
Wire Wire Line
	9000 5350 9000 5400
Wire Wire Line
	9000 5700 9000 5750
Wire Wire Line
	9000 6050 9000 6100
Wire Wire Line
	9000 6400 9150 6400
Wire Wire Line
	9150 6400 9150 4700
Wire Wire Line
	9150 4700 9300 4700
Wire Wire Line
	9300 5000 9300 5050
Wire Wire Line
	9300 5350 9300 5400
Wire Wire Line
	9300 5700 9300 5750
Wire Wire Line
	9300 6050 9300 6100
Wire Wire Line
	9300 6400 9300 6500
Wire Wire Line
	9300 6500 8700 6500
Wire Wire Line
	8700 6500 8700 4500
Wire Wire Line
	8700 4500 7950 4500
Connection ~ 7950 4500
Text Notes 4350 5900 0    60   ~ 0
500mA
Text Notes 4950 5900 0    60   ~ 0
50mA
Text Notes 5500 5900 0    60   ~ 0
1250µA
Text Notes 6000 6150 0    60   ~ 0
500µA
Text Notes 6500 6450 0    60   ~ 0
50µA
Text Notes 6950 5450 0    60   ~ 0
1250nA
Text Notes 7350 6450 0    60   ~ 0
500nA
Text Notes 8050 6550 0    60   ~ 0
50nA
Text Notes 9050 6650 0    60   ~ 0
10nA
$Comp
L C C3
U 1 1
P 5550 3700
F 0 "C3" H 5575 3800 50  0000 L CNN
F 1 "1uF" H 5575 3600 50  0000 L CNN
F 2 "MKB:C_0603" H 5588 3550 50  0001 C CNN
F 3 "" H 5550 3700 50  0000 C CNN
F 4 "GCM188R71H104KA57D" H 5550 3700 60  0001 C CNN "Product ID"
F 5 "Murata" H 5550 3700 60  0001 C CNN "Manufacturer"
F 6 " " H 5550 3700 60  0000 C CNN "Tolerance"
	1    5550 3700
	-1   0    0    -1  
$EndComp
$Comp
L CONN_02X03 P1
U 1 1
P 2950 4200
F 0 "P1" H 2950 4400 50  0000 C CNN
F 1 "CONN_02X03" H 2950 4000 50  0000 C CNN
F 2 "Pin_Headers:Pin_Header_Straight_2x03" H 2950 3000 50  0001 C CNN
F 3 "" H 2950 3000 50  0000 C CNN
	1    2950 4200
	1    0    0    -1  
$EndComp
Wire Wire Line
	6650 5050 6650 5000
Wire Wire Line
	7400 1400 7250 1400
Wire Wire Line
	7250 1400 7250 1450
$Comp
L R R50
U 1 1
P 7050 2350
F 0 "R50" H 6900 2400 50  0000 C CNN
F 1 "0R" V 7050 2350 50  0000 C CNN
F 2 "MKB:R_0603" H 6900 2300 50  0001 C CNN
F 3 "" H 7050 2350 50  0000 C CNN
F 4 "RC0603FR-072KL" H 7050 2350 60  0001 C CNN "Product ID"
F 5 "Yageo" H 7050 2350 60  0001 C CNN "Manufacturer"
F 6 "1%" H 6900 2300 60  0000 C CNN "Tolerance"
	1    7050 2350
	1    0    0    1   
$EndComp
Wire Wire Line
	9100 2150 7050 2150
Wire Wire Line
	7050 1650 7050 2200
Connection ~ 7050 2150
Wire Wire Line
	7050 2550 7050 2500
Text Notes 7150 2450 0    60   ~ 0
jumper for\nlayout purposes
$EndSCHEMATC
